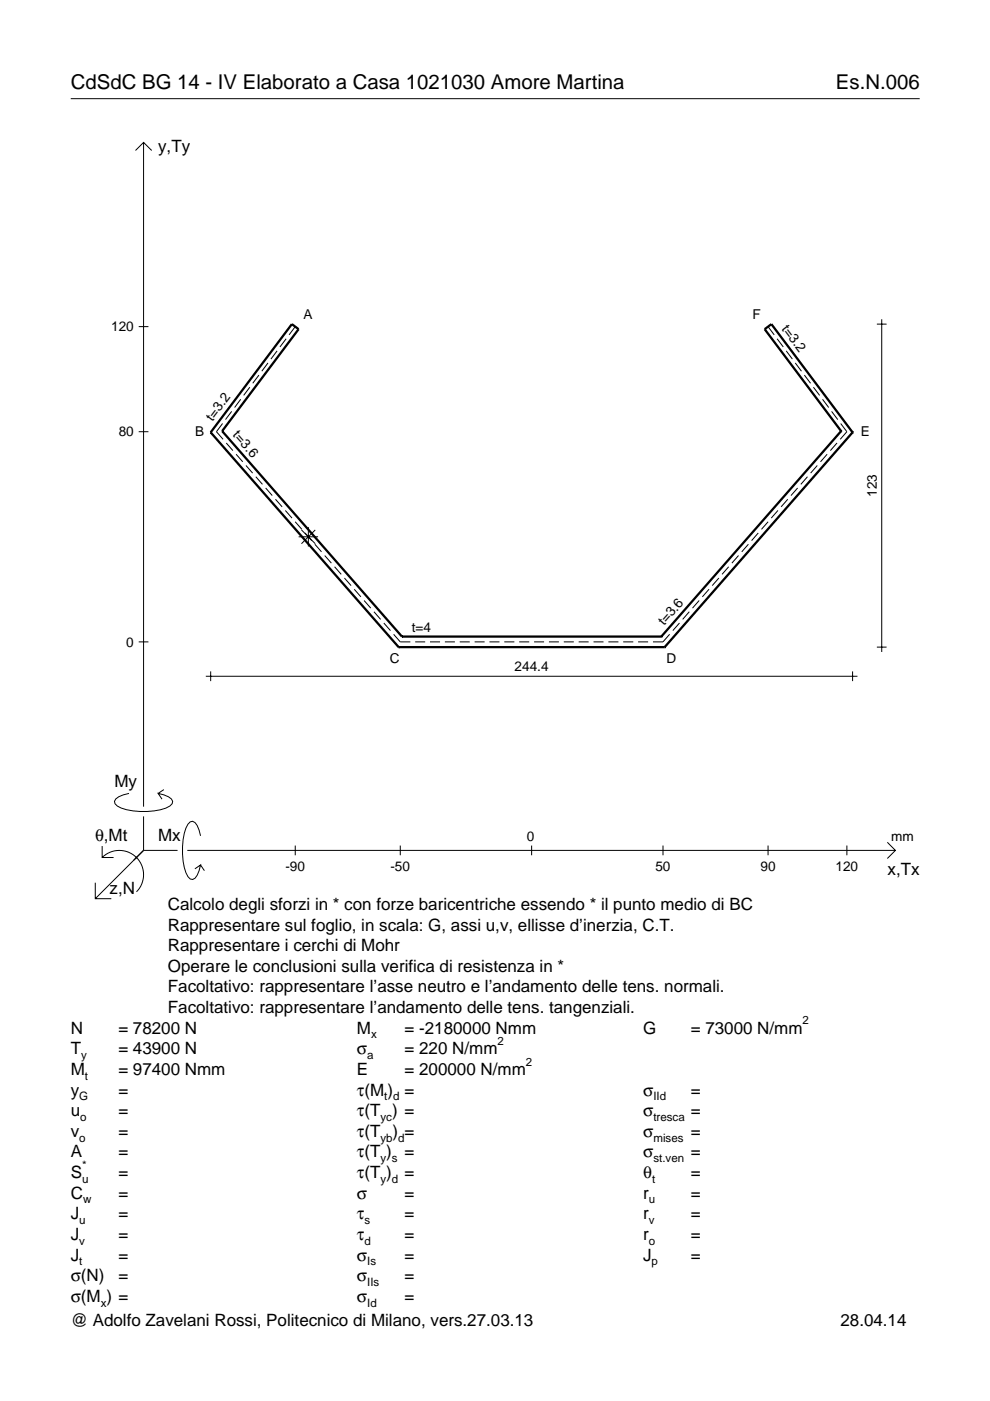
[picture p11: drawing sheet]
<svg xmlns="http://www.w3.org/2000/svg" width="210mm" height="297mm" viewBox="0 0 210 297" stroke-linecap="round" stroke-linejoin="round" font-family="sans-serif">
<g fill="none" stroke="#000" stroke-width=".21">
<path d="M15 20.9h180M28.7 31.9l1.7-1.7 1.8 1.7M30.4 30.2v140.8M29.4 69.3h2.1M54.9 79.5l-1.3 1.8M56.8 77l-1.3 1.7M58.7 74.4l-1.3 1.7M60.7 71.8l-1.3 1.8M62.6 69.3l-1.3 1.7M162.8 69.3l1.4 1.7M164.8 71.8l1.3 1.8M166.7 74.4l1.3 1.7"/>
<path d="M168.6 77l1.3 1.7M170.5 79.5l1.4 1.8M185.9 68.7h2.1M186.9 67.7v70.5M29.4 91.5h2.1M47.2 89.8l-1.3 1.7 1.4 1.6M48 93.9l1.4 1.6M49.1 87.2l-1.3 1.8M50.1 96.3l1.4 1.6M51 84.7l-1.3 1.7M52.1 98.7l1.5 1.6M53 82.1l-1.3 1.7"/>
<path d="M172.5 82.1l1.3 1.7M173.3 98.7l-1.4 1.6M174.4 84.7l1.3 1.7M175.4 96.3l-1.4 1.6M176.3 87.2l1.3 1.8M177.5 93.9l-1.4 1.6M178.2 89.8l1.4 1.7-1.5 1.6M54.2 101.1l1.4 1.6M56.3 103.5l1.4 1.6M58.4 105.9l1.4 1.6M60.5 108.2l1.4 1.6M62.6 110.6l1.4 1.6"/>
<path d="M63.3 113.8h4.1M63.9 112.4l2.9 2.9M64.7 113l1.4 1.6M65.4 111.8v4.1M66.8 115.4l1.4 1.6M66.8 112.4l-2.9 2.9M68.8 117.8l1.5 1.6M156.6 117.8l-1.4 1.6M158.7 115.4l-1.4 1.6M160.8 113l-1.4 1.6M162.9 110.6l-1.5 1.6M164.9 108.2l-1.4 1.6"/>
<path d="M167 105.9l-1.4 1.6M169.1 103.5l-1.4 1.6M171.2 101.1l-1.4 1.6M29.4 136.1h2.1M70.9 120.2l1.4 1.6M73 122.6l1.4 1.6M75.1 124.9l1.4 1.6M77.2 127.3l1.4 1.6M79.3 129.7l1.4 1.6M81.4 132.1l1.4 1.6M83.5 134.5l1.4 1.6h2.1M88 136.1h2.1"/>
<path d="M91.2 136.1h2.1M94.3 136.1h2.1M97.5 136.1h2.1M100.6 136.1h2.1M103.8 136.1h2.1M106.9 136.1h2.2M110.1 136.1h2.1M113.2 136.1h2.2M116.4 136.1h2.1M119.5 136.1h2.2M122.7 136.1h2.1M125.8 136.1h2.2"/>
<path d="M129 136.1h2.1M132.1 136.1h2.2M135.3 136.1h2.1M142 134.5l-1.4 1.6h-2.2M144.1 132.1l-1.4 1.6M146.1 129.7l-1.4 1.6M148.2 127.3l-1.4 1.6M150.3 124.9l-1.4 1.6M152.4 122.6l-1.4 1.6M154.5 120.2l-1.4 1.6M185.9 137.2h2.1M43.6 143.4h138.2"/>
<path d="M44.7 142.4v2M180.8 142.4v2M21.7 179.4v2.4h2.4M27.3 168.2a3.6 3.6 0 0 0-3 1.7l.1 .5a5.6 5.6 0 0 0 3.8 1.5 13.4 13.4 0 0 0 7.8-1l.5-.5 .1-.5a3.6 3.6 0 0 0-3.1-1.7l.8 1.2M30.4 173.1v7.2M34.7 167.4l-1.2 .8M42.5 177.2a3.6 3.6 0 0 0-1.7-3.1l-.5 .2a5.7 5.7 0 0 0-1.5 3.7 13.3 13.3 0 0 0 1 7.9l.5 .5 .5 .1a3.6 3.6 0 0 0 1.7-3.1l-1.2 .8M62.6 179.3v2M84.9 179.3v2M112.7 179.3v2M140.6 179.3v2M162.8 179.3v2"/>
<path d="M179.6 179.3v2M188.1 178.6l1.7 1.7-1.7 1.7M20.2 187.2v3.3h3.4M21.7 181.8a5.1 5.1 0 0 1 7.2 0 5.1 5.1 0 0 1 0 7.3M30.4 180.3l-10.2 10.2M30.4 180.3h7.2M39.7 180.3h150.1M42.5 183.4l.8 1.2"/>
</g>
<g fill="none" stroke="#000" stroke-width=".48">
<path d="M44.7 91.7h.1M44.7 91.7l39.8 45.5M47.1 91.4h.1M47.1 91.4l16.2-21.6-1.4-1.1-17.2 23M47.1 91.4l38.1 43.6M178.3 91.4h.1M178.3 91.4l-38.1 43.6M178.3 91.4l-16.2-21.6 1.5-1.1 17.2 23M180.8 91.7h.1M180.8 91.7l-39.9 45.5M84.5 137.2h.1M84.5 137.2h56.4"/>
<path d="M85.2 135h.1M85.2 135h55M140.2 135h.1M140.9 137.2h.1"/>
</g>
<g font-size="4.3">
<text x="15" y="18.9">CdSdC BG 14 - IV Elaborato a Casa 1021030 Amore Martina</text>
<text x="177.2" y="18.9">Es.N.006</text>
</g>
<g font-size="3.6">
<text x="33.5" y="32.3">y,Ty</text>
<text x="24.3" y="166.9">My</text>
<text x="20.1" y="178.2">θ,Mt</text>
<text x="33.5" y="178.2">Mx</text>
<text x="188.2" y="185.5">x,Tx</text>
<text x="23.2" y="189.6">z,N</text>
<text x="35.6" y="192.9">Calcolo degli sforzi in * con forze baricentriche essendo * il punto medio di BC</text>
<text x="35.6" y="197.3">Rappresentare sul foglio, in scala: G, assi u,v, ellisse d’inerzia, C.T.</text>
<text x="35.6" y="201.7">Rappresentare i cerchi di Mohr</text>
<text x="35.6" y="206">Operare le conclusioni sulla verifica di resistenza in *</text>
<text x="35.6" y="210.4">Facoltativo: rappresentare l’asse neutro e l’andamento delle tens. normali.</text>
<text x="35.6" y="214.8">Facoltativo: rappresentare l’andamento delle tens. tangenziali.</text>
<text x="15" y="219.2">N</text>
<text x="25.1" y="219.2">= 78200 N</text>
<text x="75.7" y="219.2">M</text>
<text x="85.8" y="219.2">= -2180000 Nmm</text>
<text x="136.4" y="219.2">G</text>
<text x="146.5" y="219.2">= 73000 N/mm</text>
<text x="15" y="227.9">M</text>
<text x="15" y="223.5">T</text>
<text x="25.1" y="223.5">= 43900 N</text>
<text x="25.1" y="227.9">= 97400 Nmm</text>
<text x="75.7" y="223.5">σ</text>
<text x="75.7" y="227.9">E</text>
<text x="85.8" y="223.5">= 220 N/mm</text>
<text x="85.8" y="227.9">= 200000 N/mm</text>
<text x="15" y="232.3">y</text>
<text x="25.1" y="232.3">=</text>
<text x="75.7" y="232.3">τ(M ) =</text>
<text x="136.4" y="232.3">σ</text>
<text x="146.5" y="232.3">=</text>
<text x="15" y="236.7">u</text>
<text x="25.1" y="236.7">=</text>
<text x="75.7" y="236.7">τ(T ) =</text>
<text x="136.4" y="236.7">σ</text>
<text x="146.5" y="236.7">=</text>
<text x="15" y="241">v</text>
<text x="15" y="245.4">A</text>
<text x="25.1" y="241">=</text>
<text x="25.1" y="245.4">=</text>
<text x="75.7" y="245.4">τ(T )</text>
<text x="75.7" y="241">τ(T</text>
<text x="83.3" y="241">) =</text>
<text x="85.8" y="245.4">=</text>
<text x="136.4" y="241">σ</text>
<text x="136.4" y="245.4">σ</text>
<text x="146.5" y="241">=</text>
<text x="146.5" y="245.4">=</text>
<text x="15" y="249.8">S</text>
<text x="25.1" y="249.8">=</text>
<text x="75.7" y="249.8">τ(T )</text>
<text x="85.8" y="249.8">=</text>
<text x="136.4" y="249.8">θ</text>
<text x="146.5" y="249.8">=</text>
<text x="15" y="254.2">C</text>
<text x="25.1" y="254.2">=</text>
<text x="75.7" y="254.2">σ</text>
<text x="85.8" y="254.2">=</text>
<text x="136.4" y="254.2">r</text>
<text x="146.5" y="254.2">=</text>
<text x="15" y="258.5">J</text>
<text x="15" y="262.9">J</text>
<text x="25.1" y="258.5">=</text>
<text x="25.1" y="262.9">=</text>
<text x="75.7" y="258.5">τ</text>
<text x="75.7" y="262.9">τ</text>
<text x="85.8" y="258.5">=</text>
<text x="85.8" y="262.9">=</text>
<text x="136.4" y="258.5">r</text>
<text x="136.4" y="262.9">r</text>
<text x="146.5" y="258.5">=</text>
<text x="146.5" y="262.9">=</text>
<text x="15" y="267.3">J</text>
<text x="25.1" y="267.3">=</text>
<text x="75.7" y="267.3">σ</text>
<text x="85.8" y="267.3">=</text>
<text x="136.4" y="267.3">J</text>
<text x="146.5" y="267.3">=</text>
<text x="15" y="271.7">σ(N)</text>
<text x="25.1" y="271.7">=</text>
<text x="75.7" y="271.7">σ</text>
<text x="85.8" y="271.7">=</text>
<text x="15" y="276">σ(M ) =</text>
<text x="15" y="281.2">@ Adolfo Zavelani Rossi, Politecnico di Milano, vers.27.03.13</text>
<text x="75.7" y="276">σ</text>
<text x="85.8" y="276">=</text>
<text x="178.2" y="281.2">28.04.14</text>
</g>
<g font-size="2.9">
<text x="23.6" y="70.3">120</text>
<text x="64.4" y="67.6">A</text>
<text x="159.6" y="67.6">F</text>
<text x="165.6" y="69.8" transform="rotate(53 165.6 69.8)">t=3.2</text>
<text x="45.1" y="89.4" transform="rotate(-53 45.1 89.4)">t=3.2</text>
<text x="25.2" y="92.5">80</text>
<text x="41.4" y="92.4">B</text>
<text x="49.2" y="92.3" transform="rotate(49 49.2 92.3)">t=3.6</text>
<text x="182.5" y="92.4">E</text>
<text x="185.9" y="105.4" transform="rotate(-90 185.9 105.4)">123</text>
<text x="26.8" y="137.1">0</text>
<text x="87.3" y="133.9">t=4</text>
<text x="140.8" y="132.8" transform="rotate(-49 140.8 132.8)">t=3.6</text>
<text x="82.6" y="140.6">C</text>
<text x="109.1" y="142.4">244.4</text>
<text x="141.3" y="140.6">D</text>
<text x="111.7" y="178.2">0</text>
<text x="189" y="178.2">mm</text>
<text x="60.5" y="184.7">-90</text>
<text x="82.8" y="184.7">-50</text>
<text x="139" y="184.7">50</text>
<text x="161.2" y="184.7">90</text>
<text x="177.2" y="184.7">120</text>
</g>
<g font-size="2.4">
<text x="78.7" y="220.2">x</text>
<text x="105.5" y="221.5">2</text>
<text x="170.2" y="217.2">2</text>
<text x="17.2" y="224.5">y</text>
<text x="77.9" y="224.5">a</text>
<text x="111.5" y="225.9">2</text>
<text x="16.8" y="233.3">G</text>
<text x="18" y="228.9">t</text>
<text x="81.5" y="233.3">t d</text>
<text x="138.5" y="233.3">IId</text>
<text x="17" y="237.7">o</text>
<text x="80.7" y="237.7">yc</text>
<text x="138.5" y="237.7">tresca</text>
<text x="16.8" y="242">o</text>
<text x="80.7" y="242">yb d</text>
<text x="138.5" y="242">mises</text>
<text x="17.4" y="250.8">u</text>
<text x="17.4" y="247.8">*</text>
<text x="80.7" y="246.4">y s</text>
<text x="80.7" y="250.8">y d</text>
<text x="138.2" y="250.8">t</text>
<text x="138.5" y="246.4">st.ven</text>
<text x="17.6" y="255.2">w</text>
<text x="137.6" y="255.2">u</text>
<text x="16.8" y="259.5">u</text>
<text x="16.8" y="263.9">v</text>
<text x="77.3" y="259.5">s</text>
<text x="77.3" y="263.9">d</text>
<text x="137.6" y="259.5">v</text>
<text x="137.6" y="263.9">o</text>
<text x="16.8" y="268.3">t</text>
<text x="77.9" y="268.3">Is</text>
<text x="138.2" y="268.3">p</text>
<text x="77.9" y="272.7">IIs</text>
<text x="21.4" y="277">x</text>
<text x="77.9" y="277">Id</text>
</g>
</svg>
